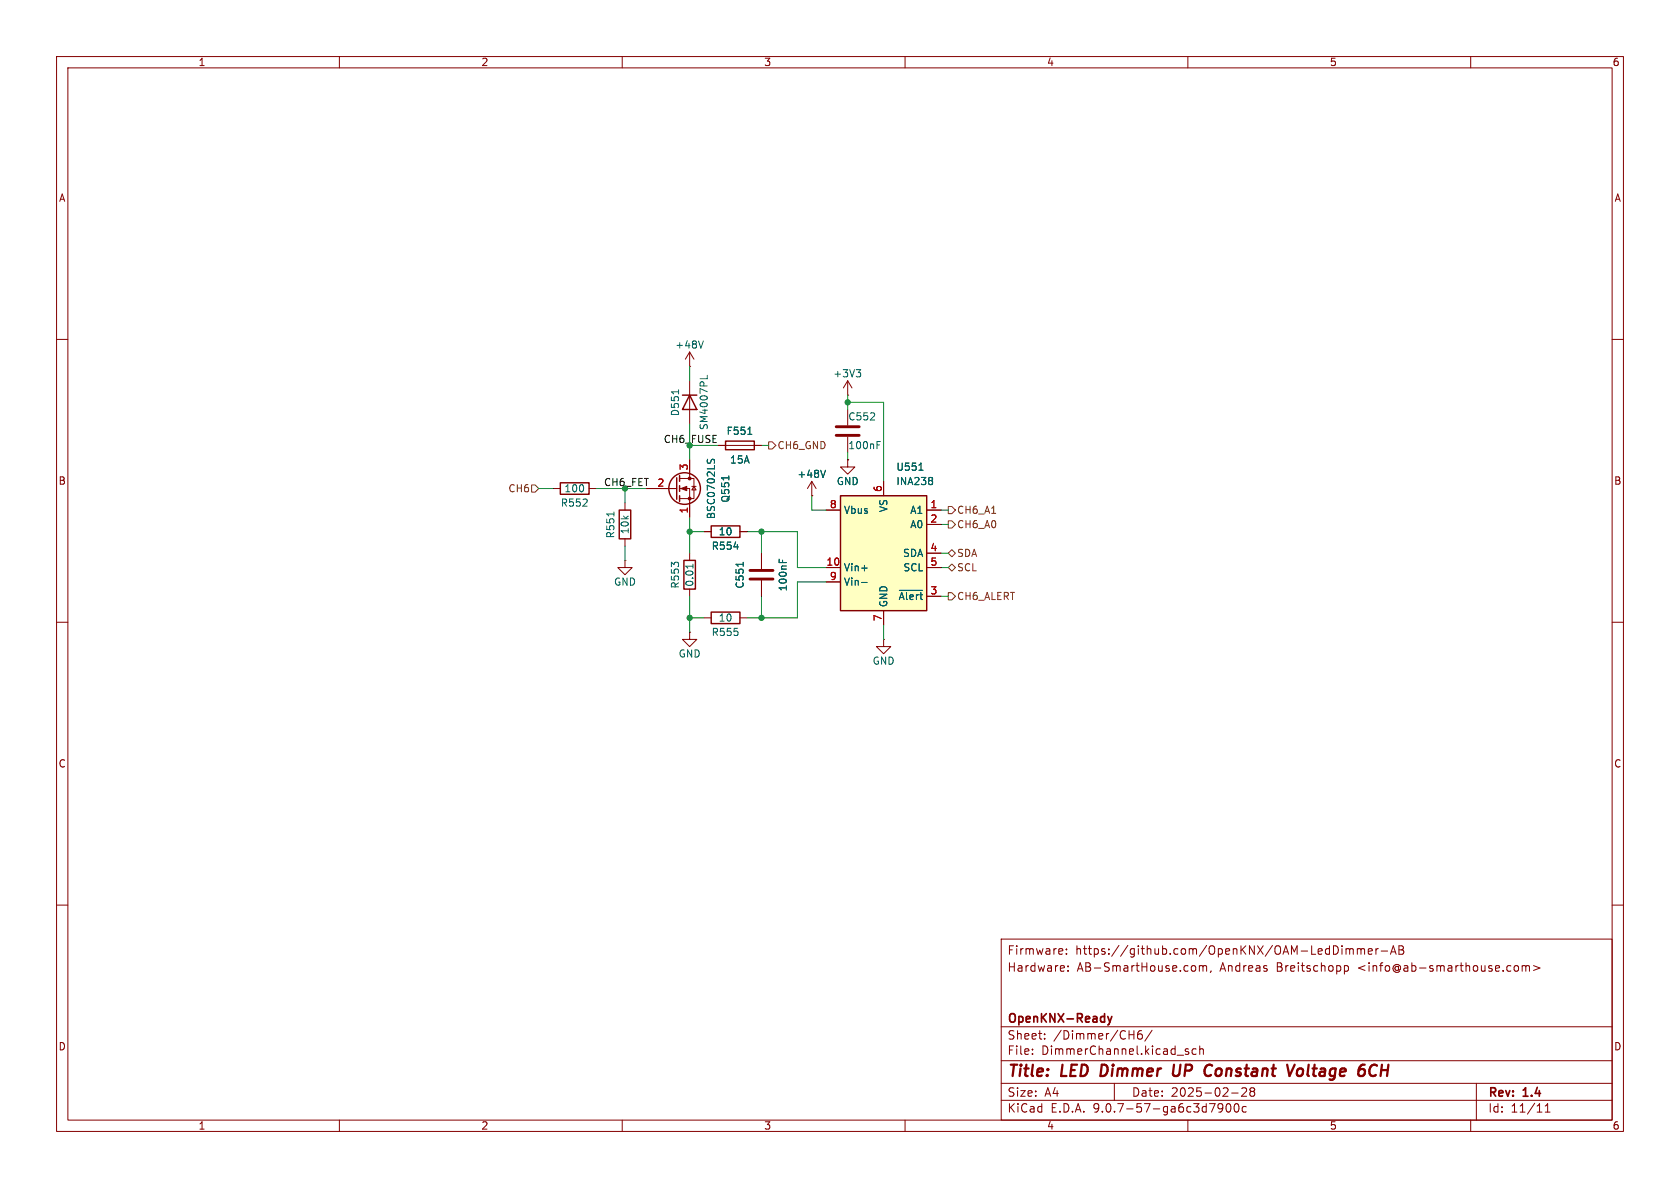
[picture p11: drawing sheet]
<svg xmlns="http://www.w3.org/2000/svg" width="297mm" height="210mm" viewBox="0 0 297 210" stroke-linecap="round" stroke-linejoin="round" font-family="sans-serif">
<g fill="none" stroke="#840000" stroke-width=".18">
<path d="M10 10h277v190h-277zM12 12h273v186h-273zM60 10v2M110 10v2M160 10v2M210 10v2M260 10v2M10 60h2M285 60h2M97.8 86.4h1.3M104.1 86.4h1.3M110.5 88.9v1.3"/>
<path d="M110.5 95.3v1.2M149.9 81.3v1.3h1.2l-1.2 1.2-1.3-1.2h1.3M149.9 81.3h.1M10 110h2M124.5 109.2h1.2M130.8 109.2h1.3M285 110h2M10 160h2M177 166h108v32h-108zM187.8 167.8l.1 .3-.7 .1M188.5 168.6v.1M188.5 167.8v.1"/>
<path d="M188.8 171.6v.1M188.8 170.8v.1M211.1 170.7l.3 .3v.4l-.3 .3M212 170.8l.5-.1 .2 .2M212 170.7v1M212.7 170.9l.2-.2 .3 .1 .1 .9M212.7 170.9v.8M214.1 171.6l-.1 .3M237.7 170.8l.4-.1 .3 .3v.4l-.2 .2h-.5M237.7 170.7v1.5M238 167.7v1M238 167.8l.4-.1 .2 .2"/>
<path d="M238.6 167.9l.2-.2 .4 .1v.9M238.6 167.9v.8M240 167.8l.4-.1 .2 .2M240 167.7v1M240.6 167.9l.2-.2 .4 .1v.9M240.6 167.9v.8M241.9 168.2l.7-.1-.1-.3-.4-.1-.2 .2 .1 .7h.5M243.2 167.7v1M243.7 167.7l-.3 .1-.2 .2M244.2 168.1h1.1M245.8 168.7l.5-1.5 .5 1.5M246 168.3h.7"/>
<path d="M247.3 167.2h.5l.2 .1 .1 .3-.3 .3a.4 .4 0 0 1 .4 .4 .4 .4 0 0 1-.3 .4h-.6zM247.3 167.9h.5M267.8 170.8l.4-.1 .3 .3v.4l-.3 .3-.4-.1-.1-.2v-.4zM269.1 170.8l.4-.1 .2 .2M269.1 170.7v1M269.7 170.9l.3-.2 .3 .1 .1 .9M269.7 170.9v.8M271.1 170.7l1.1 .4-1.1 .5M285 160h2M60 198v2M110 198v2M160 198v2"/>
<path d="M177 194.5h108M177 191.5h108M177 187.5h108M177 181.5h108M182.5 186.3v.1M182.5 185.5v.1M184.7 183.6v.1M184.7 182.8v.1M197 191.5v3M199.6 182.9h.9M200.5 182.2v1.5M201.8 182.2a.59 .59 0 0 0-.7 .6v.6l.1 .2 .5 .1 .2-.1 .1-.5-.2-.3h-.4l-.3 .3"/>
<path d="M203.7 182.1l-1.3 2M209.6 185.8l.5 .2 .1 .2-.2 .2-.5-.1M209.6 185.5h.5M210 198v2M211.5 185.5l-.5-.1-.3 .3v.4l.2 .2h.6M212.1 185.5l.2-.1 .4 .1v.9M212.1 184.9v1.5M216.2 195.7l-.3 .3h-.3l-.3-.3 .2-.5 .4-.1 .2 .1a.99 .99 0 0 1-.4 1.4h-.2M216.9 195.2l.2-.1a.81 .81 0 0 1 .6 .6 .81 .81 0 0 1-.3 .8l-.2 .1a.81 .81 0 0 1-.3-1.4zM217.7 193.2h1.2M218.3 195.2l.2-.1a.81 .81 0 0 1 .6 .6 .81 .81 0 0 1-.3 .8l-.1 .1a.81 .81 0 0 1-.4-1.4zM219.5 192.4l.6-.1 .2 .1 .1 .3-.9 1.1h.9"/>
<path d="M220.3 195.7l-.4-.1-.3 .3v.4l.1 .2h.6M221.2 192.9l-.2-.2 .2-.4 .5 .1 .1 .2-.3 .3M221.2 192.9l-.2 .3v.5l.2 .1 .5-.1 .1-.2-.1-.4-.2-.2M221.2 192.9h.3M260 198v2M261 191.5v6.5M273.2 196.6h.8M273.2 195.5l.4-.4v1.5"/>
</g>
<path d="M194.8 188.2l-.3 2h.5M207.6 188.2l-.3 1.6 .2 .3a.66 .66 0 0 0 .9-.1M213.9 188.2l.4 .2M214.1 190l-.1 .1M228.9 188.2l-.9 2M229.4 189.1a.52 .52 0 0 1 .6-.2 .52 .52 0 0 1 .4 .4l-.1 .5a.55 .55 0 0 1-.5 .4 .55 .55 0 0 1-.5-.4zM243.4 188.4a.88 .88 0 0 0-1 0 .88 .88 0 0 0-.3 1 .69 .69 0 0 0 .3 .7 .69 .69 0 0 0 .8-.1" fill="none" stroke="#840000" stroke-width=".4"/>
<path d="M195.8 179.7l.4 1M196.6 179.7l-.4 1M196.2 180.7l-.1 .3-.3 .2" fill="none" stroke="#840000" stroke-width=".3"/>
<path d="M99.1 85.3h5v2.1h-5zM109.5 90.2h2v5.1h-2zM125.7 108.2h5.1v2h-5.1z" fill="none" stroke="#840000" stroke-width=".25"/>
<path d="M108.5 90.5v.7" fill="none" stroke="#006464" stroke-width=".18"/>
<path d="M148.6 87.6h15.2v20.4h-15.2z" fill="#ffffc2"/>
<g fill="none" stroke="#840000" stroke-width=".25">
<path d="M120.6 69.9h2.6M121.9 69.9l1.3 2.5h-2.6zM128.3 78h5v1.5h-5zM119.6 84.5v3.8M120.1 84.1v1M120.1 85.9v1M120.1 87.6v1M120.9 99.1h2v5h-2zM125.7 93h5.1v2h-5.1zM148.6 87.6h15.2v20.4h-15.2z"/>
<circle cx="121" cy="86.4" r="2.79"/>
</g>
<g fill="none" stroke="#840000" stroke-width=".18">
<path d="M121.9 64.8h.1M121.9 62.2l-.7 1.3M121.9 62.2l.8 1.3M121.9 62.2v2.6M121.9 67.3v7.6M127 78.7h7.6M149.9 69.9h.1M149.9 67.3l-.8 1.3M149.9 67.3l.7 1.3M149.9 67.3v2.6M149.9 72.4v2.8M149.9 77.2v2.8"/>
<path d="M110.5 99.1v1.2h1.3l-1.3 1.3-1.3-1.3h1.3M110.5 99.1h.1M114.3 86.4h5.3M120.1 84.6h2.6v3.5h-2.6M120.1 86.4h1.8v5M121.9 81.3v3.3M121.9 97.8v1.3M122.3 86h.8M122.7 86l.4 .6h-.8zM124.5 94h1.2M130.8 94h1.3M134.6 97.8v2.8"/>
<path d="M143.5 87.6h.1M143.5 85.1l-.8 1.3M143.5 85.1l.8 1.3M143.5 85.1v2.5M146 90.2h2.6M149.9 81.3h.1M156.2 85.1v2.5M163.8 90.2h2.6M163.8 92.7h2.6M163.8 97.8h2.6M121.9 111.8v1.2h1.3l-1.3 1.3-1.3-1.3h1.3M121.9 111.8h.1"/>
<path d="M121.9 104.1v1.3M134.6 102.6v2.8M146 100.3h2.6M146 102.9h2.6M156.2 113v1.3h1.3l-1.3 1.3-1.3-1.3h1.3M156.2 113h.1M156.2 108v2.5M163.8 100.3h2.6M163.8 105.4h2.6"/>
</g>
<g fill="none" stroke="#006464" stroke-width=".18">
<path d="M120 68.9v.7M124.3 60.3l-.4 1.2M125 66.3v.6M132.2 76.8h.7M151.4 65.3h.8l-.5 .5M151.9 65.8l.3 .3v.3l-.3 .2M155.1 78.7h.4M155.1 78h.6M122.5 99.7v.8M125.1 81.2l-.1 .5M125.6 81.7l.2-.4 .3-.1 .2 .2v.3M128.8 84.1v.7"/>
<path d="M129.8 96.7h.7M131.4 99.4v.7M137.7 98.8v.7M138.3 99v.5M145.9 83.1l-.4 1.3M162.5 83.1h.7M164.8 84.5l.1 .1-.1 .3M164.8 85l.1 .2-.1 .4M122.5 100.1h-1.3l.2 .1M152.3 100.4h1M152.3 103h1M159 104.4h4.1"/>
</g>
<path d="M147.8 75.4h4.1M147.8 77h4.1M132.6 102.4h4.1M132.6 100.8h4.1" fill="none" stroke="#840000" stroke-width=".51"/>
<g fill="#840000" stroke="#840000" stroke-width=".18">
<path d="M120.4 86.4l1-.4v.7z"/>
<circle cx="121.9" cy="84.6" r=".25"/>
<circle cx="121.9" cy="88.1" r=".25"/>
</g>
<path d="M135.9 78.1h.6l.7 .6-.7 .7h-.6zM94 85.7h.6l.6 .7-.6 .6h-.6zM167.6 89.5h.7l.6 .7-.6 .6h-.7zM167.6 92.1h.7l.6 .6-.6 .6h-.7zM168.3 97.2l.6 .6-.6 .6-.7-.6zM167.6 104.8h.7l.6 .6-.6 .6h-.7zM167.6 100.3l.7-.6 .6 .6-.6 .7z" fill="none" stroke="#725600" stroke-width=".18"/>
<g fill="none" stroke="#009600" stroke-width=".18">
<path d="M121.9 64.8v2.5M121.9 74.9v6.4M121.9 78.7h5.1M134.6 78.7h1.3M149.9 69.9v2.5M149.9 71.1h6.3v14M95.2 86.4h2.6M105.4 86.4h8.9M110.5 86.4v2.5M110.5 96.5v2.6M121.9 91.4v6.4M121.9 94h2.6"/>
<path d="M132.1 94h8.9v6.3h5M134.6 94v3.8M143.5 87.6v2.6h2.5M149.9 80v1.3M166.4 90.2h1.2M166.4 92.7h1.2M166.4 97.8h1.2M121.9 109.2h2.6M121.9 105.4v6.4M134.6 105.4v3.8M146 102.9h-5v6.3h-8.9M156.2 110.5v2.5"/>
<path d="M166.4 105.4h1.2M166.4 100.3h1.2"/>
</g>
<g fill="#009600" stroke="#009600" stroke-width=".18">
<circle cx="134.6" cy="109.2" r=".46"/>
<circle cx="121.9" cy="109.2" r=".46"/>
<circle cx="134.6" cy="94" r=".46"/>
<circle cx="121.9" cy="94" r=".46"/>
<circle cx="149.9" cy="71.1" r=".46"/>
</g>
<g font-size="2.8" fill="#840000">
<text x="178" y="190.9">Title:</text>
<text x="187.7" y="190.9">LED</text>
<text x="195.4" y="190.9">Dimmer</text>
<text x="209" y="190.9">UP</text>
<text x="215.4" y="190.9">Constant</text>
<text x="230.9" y="190.9">Voltage</text>
<text x="244.2" y="190.9">6CH</text>
</g>
<g font-size="2.1" fill="#840000">
<text x="178" y="172">Hardware:</text>
<text x="178" y="169">Firmware:</text>
<text x="190.1" y="169">https://github.com/OpenKNX/OAM-LedDimmer-AB</text>
<text x="190.4" y="172">AB-SmartHouse.com,</text>
<text x="215.7" y="172">Andreas</text>
<text x="225.8" y="172">Breitschopp</text>
<text x="240.3" y="172">&lt;info@ab-smarthouse.com&gt;</text>
<text x="178" y="184">Sheet:</text>
<text x="178" y="181.2">OpenKNX-Ready</text>
<text x="186.2" y="184">/Dimmer/CH6/</text>
<text x="178" y="186.7">File:</text>
<text x="184.1" y="186.7">DimmerChannel.kicad_sch</text>
<text x="178" y="196.9">KiCad</text>
<text x="178" y="194.1">Size:</text>
<text x="184.7" y="194.1">A4</text>
<text x="185.7" y="196.9">E.D.A.</text>
<text x="193.3" y="196.9">9.0.7-57-ga6c3d7900c</text>
<text x="200" y="194.1">Date:</text>
<text x="207" y="194.1">2025-02-28</text>
<text x="263" y="194.3">Rev:</text>
<text x="263" y="196.9">Id:</text>
<text x="267.1" y="196.9">11/11</text>
<text x="269.4" y="194.3">1.4</text>
</g>
<g font-size="1.8" fill="#840000">
<text x="35" y="11.9">1</text>
<text x="85" y="11.9">2</text>
<text x="135" y="11.9">3</text>
<text x="185" y="11.9">4</text>
<text x="235" y="11.9">5</text>
<text x="285" y="11.9">6</text>
<text x="10.3" y="35.9">A</text>
<text x="285.3" y="35.9">A</text>
<text x="10.3" y="85.9">B</text>
<text x="285.3" y="85.9">B</text>
<text x="10.3" y="135.9">C</text>
<text x="285.3" y="135.9">C</text>
<text x="10.3" y="185.9">D</text>
<text x="285.3" y="185.9">D</text>
<text x="35" y="199.9">1</text>
<text x="85" y="199.9">2</text>
<text x="135" y="199.9">3</text>
<text x="185" y="199.9">4</text>
<text x="235" y="199.9">5</text>
<text x="285" y="199.9">6</text>
</g>
<g font-size="1.8" fill="#006464">
<text x="119.3" y="61.8">+48V</text>
<text x="147.2" y="66.9">+3V3</text>
<text x="120.2" y="73.7" transform="rotate(-90 120.2 73.7)">D551</text>
<text x="125.3" y="76.1" transform="rotate(-90 125.3 76.1)">SM4007PL</text>
<text x="128.3" y="77.1">F551</text>
<text x="149.9" y="74.5">C552</text>
<text x="129" y="82.1">15A</text>
<text x="149.9" y="79.6">100nF</text>
<text x="158.4" y="83.4">U551</text>
<text x="99" y="89.8">R552</text>
<text x="99.7" y="87.2">100</text>
<text x="129.1" y="88.9" transform="rotate(-90 129.1 88.9)">Q551</text>
<text x="140.9" y="84.7">+48V</text>
<text x="147.8" y="86">GND</text>
<text x="158.4" y="86">INA238</text>
<text x="108.8" y="95.3" transform="rotate(-90 108.8 95.3)">R551</text>
<text x="111.4" y="94.5" transform="rotate(-90 111.4 94.5)">10k</text>
<text x="126.6" y="91.9" transform="rotate(-90 126.6 91.9)">BSC0702LS</text>
<text x="127" y="94.8">10</text>
<text x="149.1" y="91">Vbus</text>
<text x="157.1" y="90.6" transform="rotate(-90 157.1 90.6)">VS</text>
<text x="160.8" y="91">A1</text>
<text x="160.8" y="93.6">A0</text>
<text x="125.7" y="97.4">R554</text>
<text x="149.1" y="101.2">Vin+</text>
<text x="159.6" y="98.7">SDA</text>
<text x="159.6" y="101.2">SCL</text>
<text x="108.5" y="103.7">GND</text>
<text x="120.2" y="104.2" transform="rotate(-90 120.2 104.2)">R553</text>
<text x="122.8" y="103.8" transform="rotate(-90 122.8 103.8)">0.01</text>
<text x="131.7" y="104.2" transform="rotate(-90 131.7 104.2)">C551</text>
<text x="139.3" y="104.6" transform="rotate(-90 139.3 104.6)">100nF</text>
<text x="149.1" y="103.7">Vin-</text>
<text x="157.1" y="107.4" transform="rotate(-90 157.1 107.4)">GND</text>
<text x="158.8" y="106.3">~{Alert}</text>
<text x="125.7" y="112.6">R555</text>
<text x="127" y="110.1">10</text>
<text x="119.9" y="116.4">GND</text>
<text x="154.2" y="117.7">GND</text>
</g>
<g font-size="1.8" fill="#009600">
<text x="117.2" y="78.4">CH6_FUSE</text>
<text x="106.7" y="86">CH6_FET</text>
</g>
<g font-size="1.8" fill="#a90000">
<text x="121.7" y="83.3" transform="rotate(-90 121.7 83.3)">3</text>
<text x="116.1" y="86.1">2</text>
<text x="146.6" y="89.9">8</text>
<text x="156" y="87.1" transform="rotate(-90 156 87.1)">6</text>
<text x="164.4" y="89.9">1</text>
<text x="121.7" y="90.9" transform="rotate(-90 121.7 90.9)">1</text>
<text x="164.4" y="92.5">2</text>
<text x="146" y="100.1">10</text>
<text x="164.4" y="97.5">4</text>
<text x="164.4" y="100.1">5</text>
<text x="146.6" y="102.6">9</text>
<text x="164.4" y="105.2">3</text>
<text x="156" y="109.9" transform="rotate(-90 156 109.9)">7</text>
</g>
<g font-size="1.8" fill="#725600">
<text x="137.4" y="79.6">CH6_GND</text>
<text x="89.8" y="87.2">CH6</text>
<text x="169.1" y="91">CH6_A1</text>
<text x="169.1" y="93.6">CH6_A0</text>
<text x="169.1" y="98.7">SDA</text>
<text x="169.1" y="101.2">SCL</text>
<text x="169.1" y="106.3">CH6_ALERT</text>
</g>
</svg>
